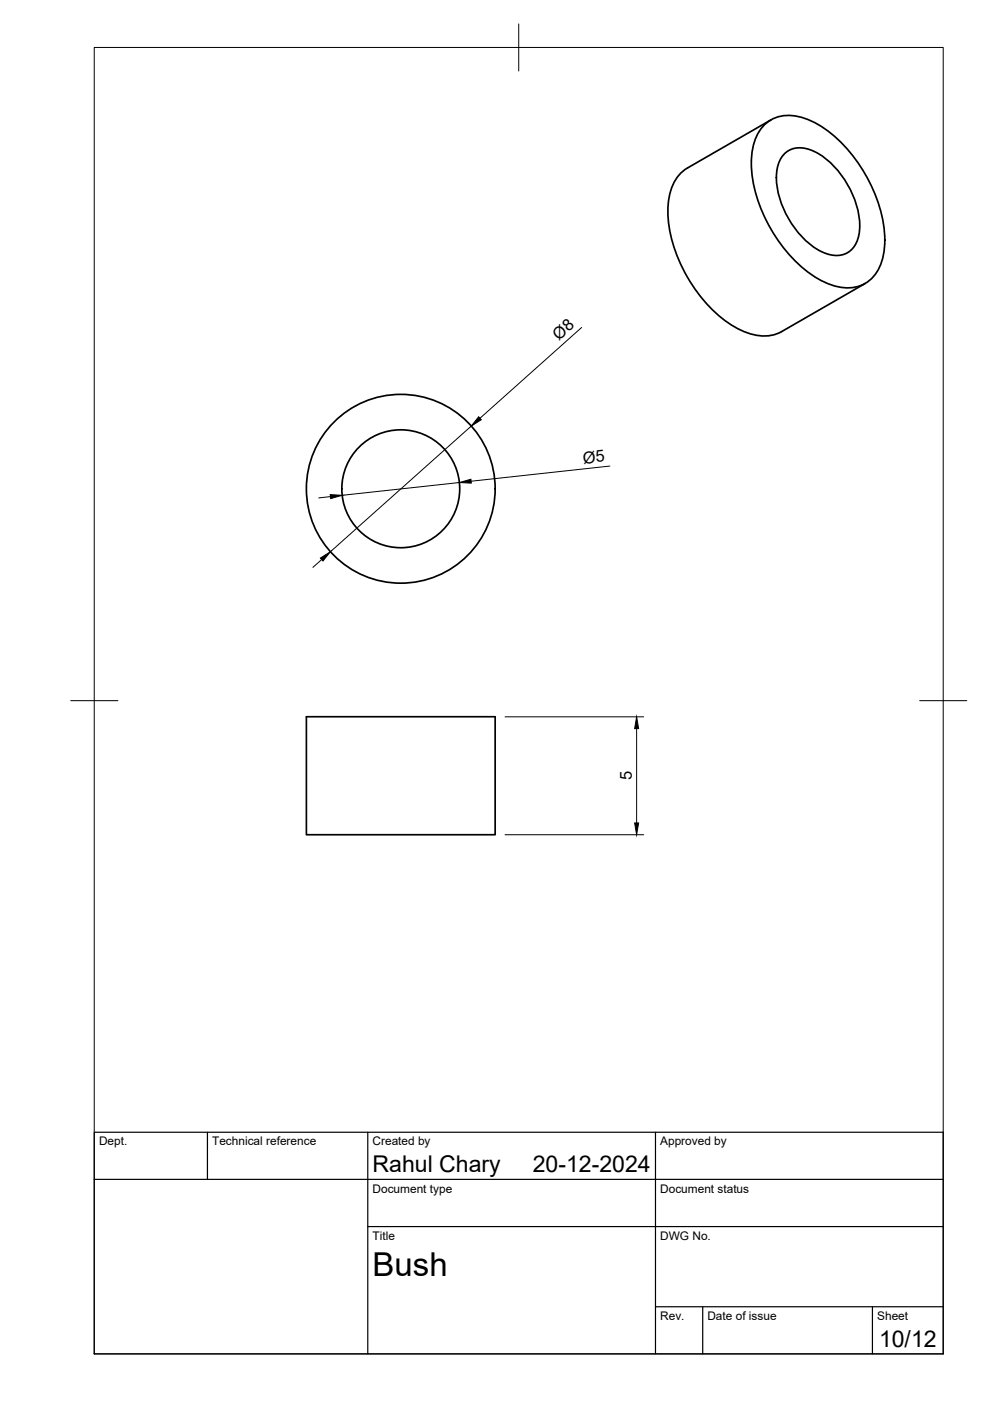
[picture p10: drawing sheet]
<svg xmlns="http://www.w3.org/2000/svg" width="210mm" height="297mm" viewBox="0 0 210 297" stroke-linecap="round" stroke-linejoin="round" font-family="sans-serif">
<!-- layer: Visible -->
<g fill="none" stroke="#000" stroke-width=".36">
<path d="M161.7 26.8a7.8 7.8 0 0 1 8.9-1.7 26.3 26.3 0 0 1 13.3 12.6 25.8 25.8 0 0 1 3.4 16.3 7.8 7.8 0 0 1-7.1 7 15.8 15.8 0 0 1-10.7-4.8 31.7 31.7 0 0 1-10.2-21.6 11.5 11.5 0 0 1 2.4-7.8zM163.4 25.4l-17.6 10.2a9.1 9.1 0 0 0-4.1 7.6 29 29 0 0 0 6.2 18.9 22.9 22.9 0 0 0 11.9 8.9 8.2 8.2 0 0 0 5.9-.7l17.7-10.2M166.5 32.5a5.2 5.2 0 0 1 5.8-.6 19 19 0 0 1 9.8 13.5 9.3 9.3 0 0 1-1 6.9 4.9 4.9 0 0 1-6.5 1.3 19 19 0 0 1-9.8-13.5 9.3 9.3 0 0 1 1-6.9zM65 152h40v25h-40z"/>
<circle cx="85" cy="103.6" r="20"/>
<circle cx="85" cy="103.6" r="12.5"/>
</g>
<!-- layer: BORDER -->
<path d="M20 10.1h180v276.9h-180zM110 5.1v10M15 148.6h10M195 148.6h10" fill="none" stroke="#000" stroke-width=".21"/>
<!-- layer: TITLEBLOCK -->
<path d="M20 240.1h180v46.9h-180zM20 250h180M44 240.1v9.9M78 240.1v46.9M139 240.1v46.9M78 260.1h122M139 277.1h61M149 277.1v9.9M185 277.1v9.9" fill="none" stroke="#000" stroke-width=".25"/>
<!-- layer: FD_Dimensions -->
<path d="M123.3 69.4l-21.5 19.3M99.9 90.3l-29.8 26.7M129.3 98.8l-29.4 3.2M68.2 118.6l-1.9 1.7M70.1 105.3l-2.5 .3M97.4 102.3l-24.8 2.7M107.1 152h29.4M135 154.5v20M107.1 177h29.4" fill="none" stroke="#000" stroke-width=".21"/>
<path d="M101.5 88.4l.5 .6-2.1 1.3zM67.9 118.3l2.2-1.3-1.6 1.9zM70 104.9l2.6 .1-2.5 .7zM97.4 102.3l2.4-.7 .1 .8zM135 152l.4 2.5h-.8zM134.6 174.5h.8l-.4 2.5z" fill="#000" stroke="#000" stroke-width=".21"/>
<text font-size="7" x="79" y="270.6">Bush</text>
<g font-size="4.9">
<text x="79" y="248.5">Rahul Chary</text>
<text x="113" y="248.5">20-12-2024</text>
<text x="186.4" y="285.7">10/12</text>
</g>
<g font-size="3.5">
<text x="118.5" y="72.3" transform="rotate(-42 118.5 72.3)">Ø8</text>
<text x="123.7" y="98.3" transform="rotate(-6 123.7 98.3)">Ø5</text>
<text x="133.9" y="165.4" transform="rotate(-90 133.9 165.4)">5</text>
</g>
<g font-size="2.5">
<text x="21" y="242.9">Dept.</text>
<text x="45" y="242.9">Technical reference</text>
<text x="79" y="242.9">Created by</text>
<text x="140" y="242.9">Approved by</text>
<text x="79" y="252.8">Document type</text>
<text x="140" y="252.8">Document status</text>
<text x="79" y="262.9">Title</text>
<text x="140" y="262.9">DWG No.</text>
<text x="140" y="279.9">Rev.</text>
<text x="150" y="279.9">Date of issue</text>
<text x="186" y="279.9">Sheet</text>
</g>
</svg>
